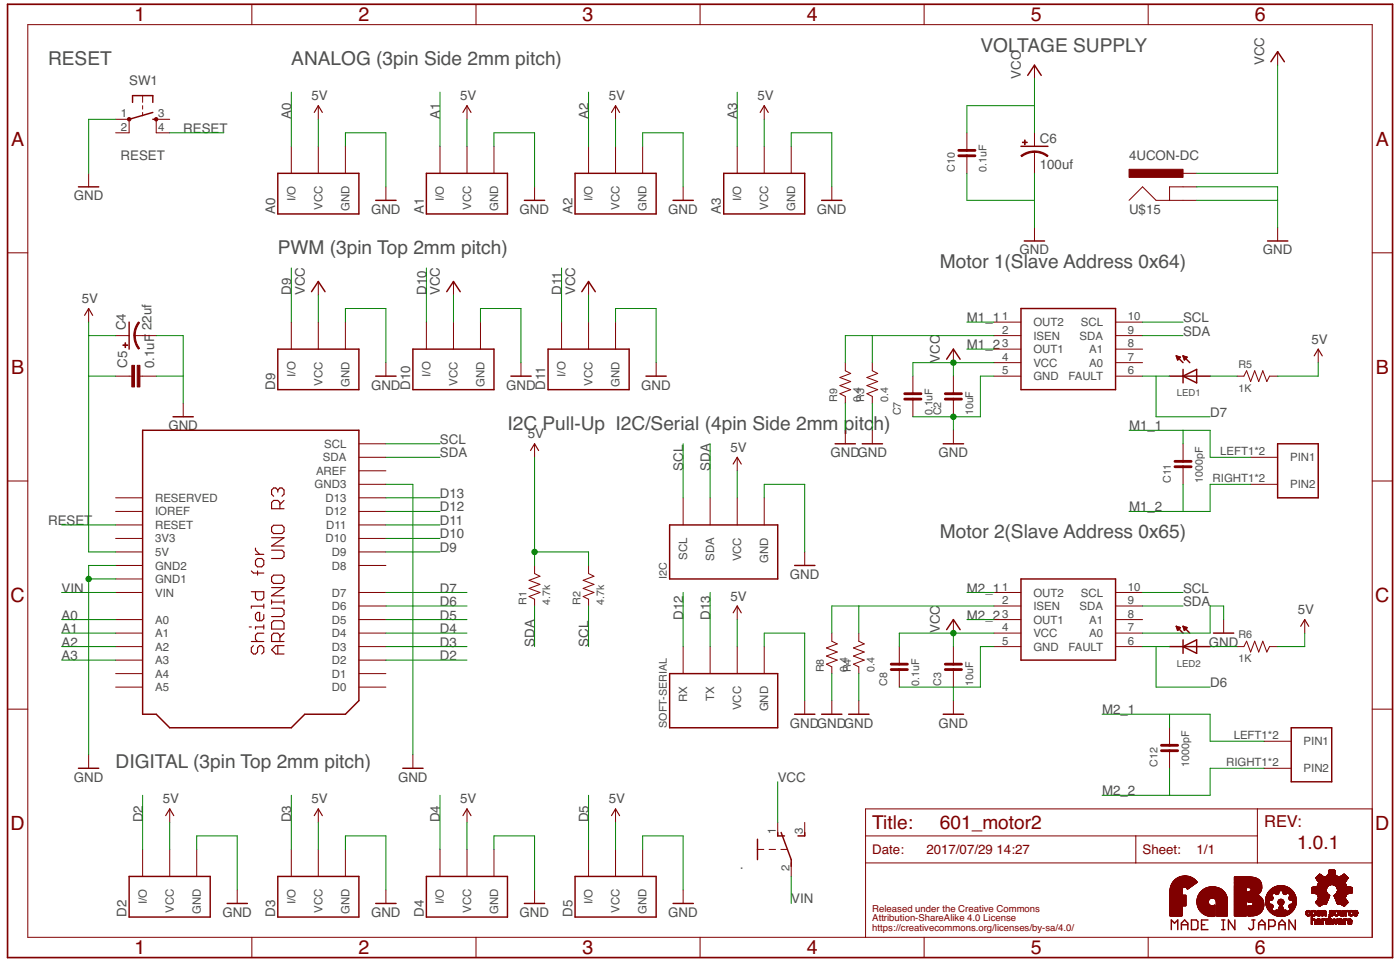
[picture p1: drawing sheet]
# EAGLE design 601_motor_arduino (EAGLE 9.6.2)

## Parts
.  SLIDE-EG1218  [EG1218]
A0  FABO_BRICK_3PIN-S03B-PASK-2  [FABO_BRICK_3PIN_S03B-PASK-2]
A1  FABO_BRICK_3PIN-S03B-PASK-2  [FABO_BRICK_3PIN_S03B-PASK-2]
A2  FABO_BRICK_3PIN-S03B-PASK-2  [FABO_BRICK_3PIN_S03B-PASK-2]
A3  FABO_BRICK_3PIN-S03B-PASK-2  [FABO_BRICK_3PIN_S03B-PASK-2]
C2  10uF  CAPACITOR-0603  [0603]
C3  10uF  CAPACITOR-0603  [0603]
C4  22uf  CPOL-US153CLV-0405  [153CLV-0405]
C5  0.1uF  CAP-EIA0603  [EIA0603]
C6  100uf  CPOL-US153CLV-0405  [153CLV-0405]
C7  0.1uF  CAPACITOR-0603  [0603]
C8  0.1uF  CAPACITOR-0603  [0603]
C10  0.1uF  CAPACITOR-0603  [0603]
C11  1000pF  CAPACITOR-0603  [0603]
C12  1000pF  CAPACITOR-0603  [0603]
D2  FABO_BRICK_3PIN-B03B-PASK-1  [FABO_BRICK_3PIN_B03B-PASK-1]
D3  FABO_BRICK_3PIN-B03B-PASK-1  [FABO_BRICK_3PIN_B03B-PASK-1]
D4  FABO_BRICK_3PIN-B03B-PASK-1  [FABO_BRICK_3PIN_B03B-PASK-1]
D5  FABO_BRICK_3PIN-B03B-PASK-1  [FABO_BRICK_3PIN_B03B-PASK-1]
D9  FABO_BRICK_3PIN-HEADER  [FABO_BRICK_3PIN_HEADER]
D10  FABO_BRICK_3PIN-HEADER  [FABO_BRICK_3PIN_HEADER]
D11  FABO_BRICK_3PIN-HEADER  [FABO_BRICK_3PIN_HEADER]
I2C  FABO_BRICK_I2C-S04B-PASK-2  [FABO_BRICK_I2C_S04B-PASK-2]
LED1  LED-0603  [0603]
LED2  LED-0603  [0603]
LOGO1  LOGO_FABO-M  [LOGO_FABO_M]
P1  POLYSWITCHMF-NSML1  [1206]
R1  4.7k  RESISTOR-0603  [0603]
R2  4.7k  RESISTOR-0603  [0603]
R3  0.4  RESISTOR-0603  [0603]
R4  0.4  RESISTOR-0603  [0603]
R5  1K  RESISTOR-0603  [0603]
R6  1K  RESISTOR-0603  [0603]
R8  0.4  RESISTOR-0603  [0603]
R9  0.4  RESISTOR-0603  [0603]
SOFT-SERIAL  FABO_BRICK_SERIAL-S04B-PASK-2  [FABO_BRICK_SERIAL_S04B-PASK-2]
SW1  RESET  SWITCH-TACT-6MM  [DTS_6_V]
U1  ARDUINO_UNO_R3_SHIELD-NOLABEL  [ARDUINO_UNO_R3_NOLABEL]
U$6  LOGO_OSHW-T_M  [LOGO_OSHW_T_MS]
U$8  DRV8830  [DRV8830]
U$10  DRV8830  [DRV8830]
U$12  ML-1400-S1  [ML-1400-S1]
U$13  ML-1400-S1  [ML-1400-S1]
U$15  4UCON-DC  [4UCON-DC]

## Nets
5V: A0.VCC A1.VCC A2.VCC A3.VCC C4.+ C5.1 D2.VCC D3.VCC D4.VCC D5.VCC I2C.VCC R1.2 R2.2 R5.2 R6.2 SOFT-SERIAL.VCC U1.5V
A0: A0.I/O U1.A0
A1: A1.I/O U1.A1
A2: A2.I/O U1.A2
A3: A3.I/O U1.A3
D2: D2.I/O U1.D2
D3: D3.I/O U1.D3
D4: D4.I/O U1.D4
D5: D5.I/O U1.D5
D6: LED2.CATHODE U1.D6 U$10.6(FAULT)
D7: LED1.CATHODE U1.D7 U$8.6(FAULT)
D9: D9.I/O U1.D9
D10: D10.I/O U1.D10
D11: D11.I/O U1.D11
D12: SOFT-SERIAL.RX U1.D12
D13: SOFT-SERIAL.TX U1.D13
GND: A0.GND A1.GND A2.GND A3.GND C2.1 C3.1 C4.- C5.2 C6.- C7.1 C8.1 C10.1 D2.GND D3.GND D4.GND D5.GND D9.GND D10.GND D11.GND I2C.GND R3.1 R4.1 R8.1 R9.1 SOFT-SERIAL.GND SW1.1 U1.GND1 U1.GND2 U1.GND3 U$8.5(GND) U$10.5(GND) U$10.7(A0) U$15.GND1(GND) U$15.GND2(GNDBREAK)
M1_1: C11.2 U$8.1(OUT2) U$12.LEFT1(PIN1) U$12.LEFT2(PIN1)
M1_2: C11.1 U$8.3(OUT1) U$12.RIGHT1(PIN2) U$12.RIGHT2(PIN2)
M2_1: C12.2 U$10.1(OUT2) U$13.LEFT1(PIN1) U$13.LEFT2(PIN1)
M2_2: C12.1 U$10.3(OUT1) U$13.RIGHT1(PIN2) U$13.RIGHT2(PIN2)
N$1: P1.P$1 U$15.VCC(PWR)
N$3: R3.2 R9.2 U$8.2(ISEN)
N$4: R4.2 R8.2 U$10.2(ISEN)
N$5: LED1.ANODE R5.1
N$6: LED2.ANODE R6.1
RESET: SW1.4 U1.RESET
SCL: I2C.SCL R2.1 U1.SCL U$8.10(SCL) U$10.10(SCL)
SDA: I2C.SDA R1.1 U1.SDA U$8.9(SDA) U$10.9(SDA)
VCC: ..1 C2.2 C3.2 C6.+ C7.2 C8.2 C10.2 D9.VCC D10.VCC D11.VCC P1.P$2 U$8.4(VCC) U$10.4(VCC)
VIN: ..2 U1.VIN
Unconnected: ..3 SW1.2 SW1.3 U1.A4 U1.A5 U1.AREF U1.D0 U1.D1 U1.D8 U1.IOREF U1.RESERVED U$8.7(A0) U$8.8(A1) U$10.8(A1)

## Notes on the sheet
- VOLTAGE SUPPLY
- RESET | ANALOG (3pin Side 2mm pitch)
- PWM (3pin Top 2mm pitch)
- Motor 1(Slave Address 0x64)
- I2C Pull-Up | I2C/Serial (4pin)
- Motor 2(Slave Address 0x63)
- SWITCH VIN
- DIGITAL (3pin Top 2mm pitch)
- 1.0.11

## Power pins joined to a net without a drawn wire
3V3: U1.3V3
